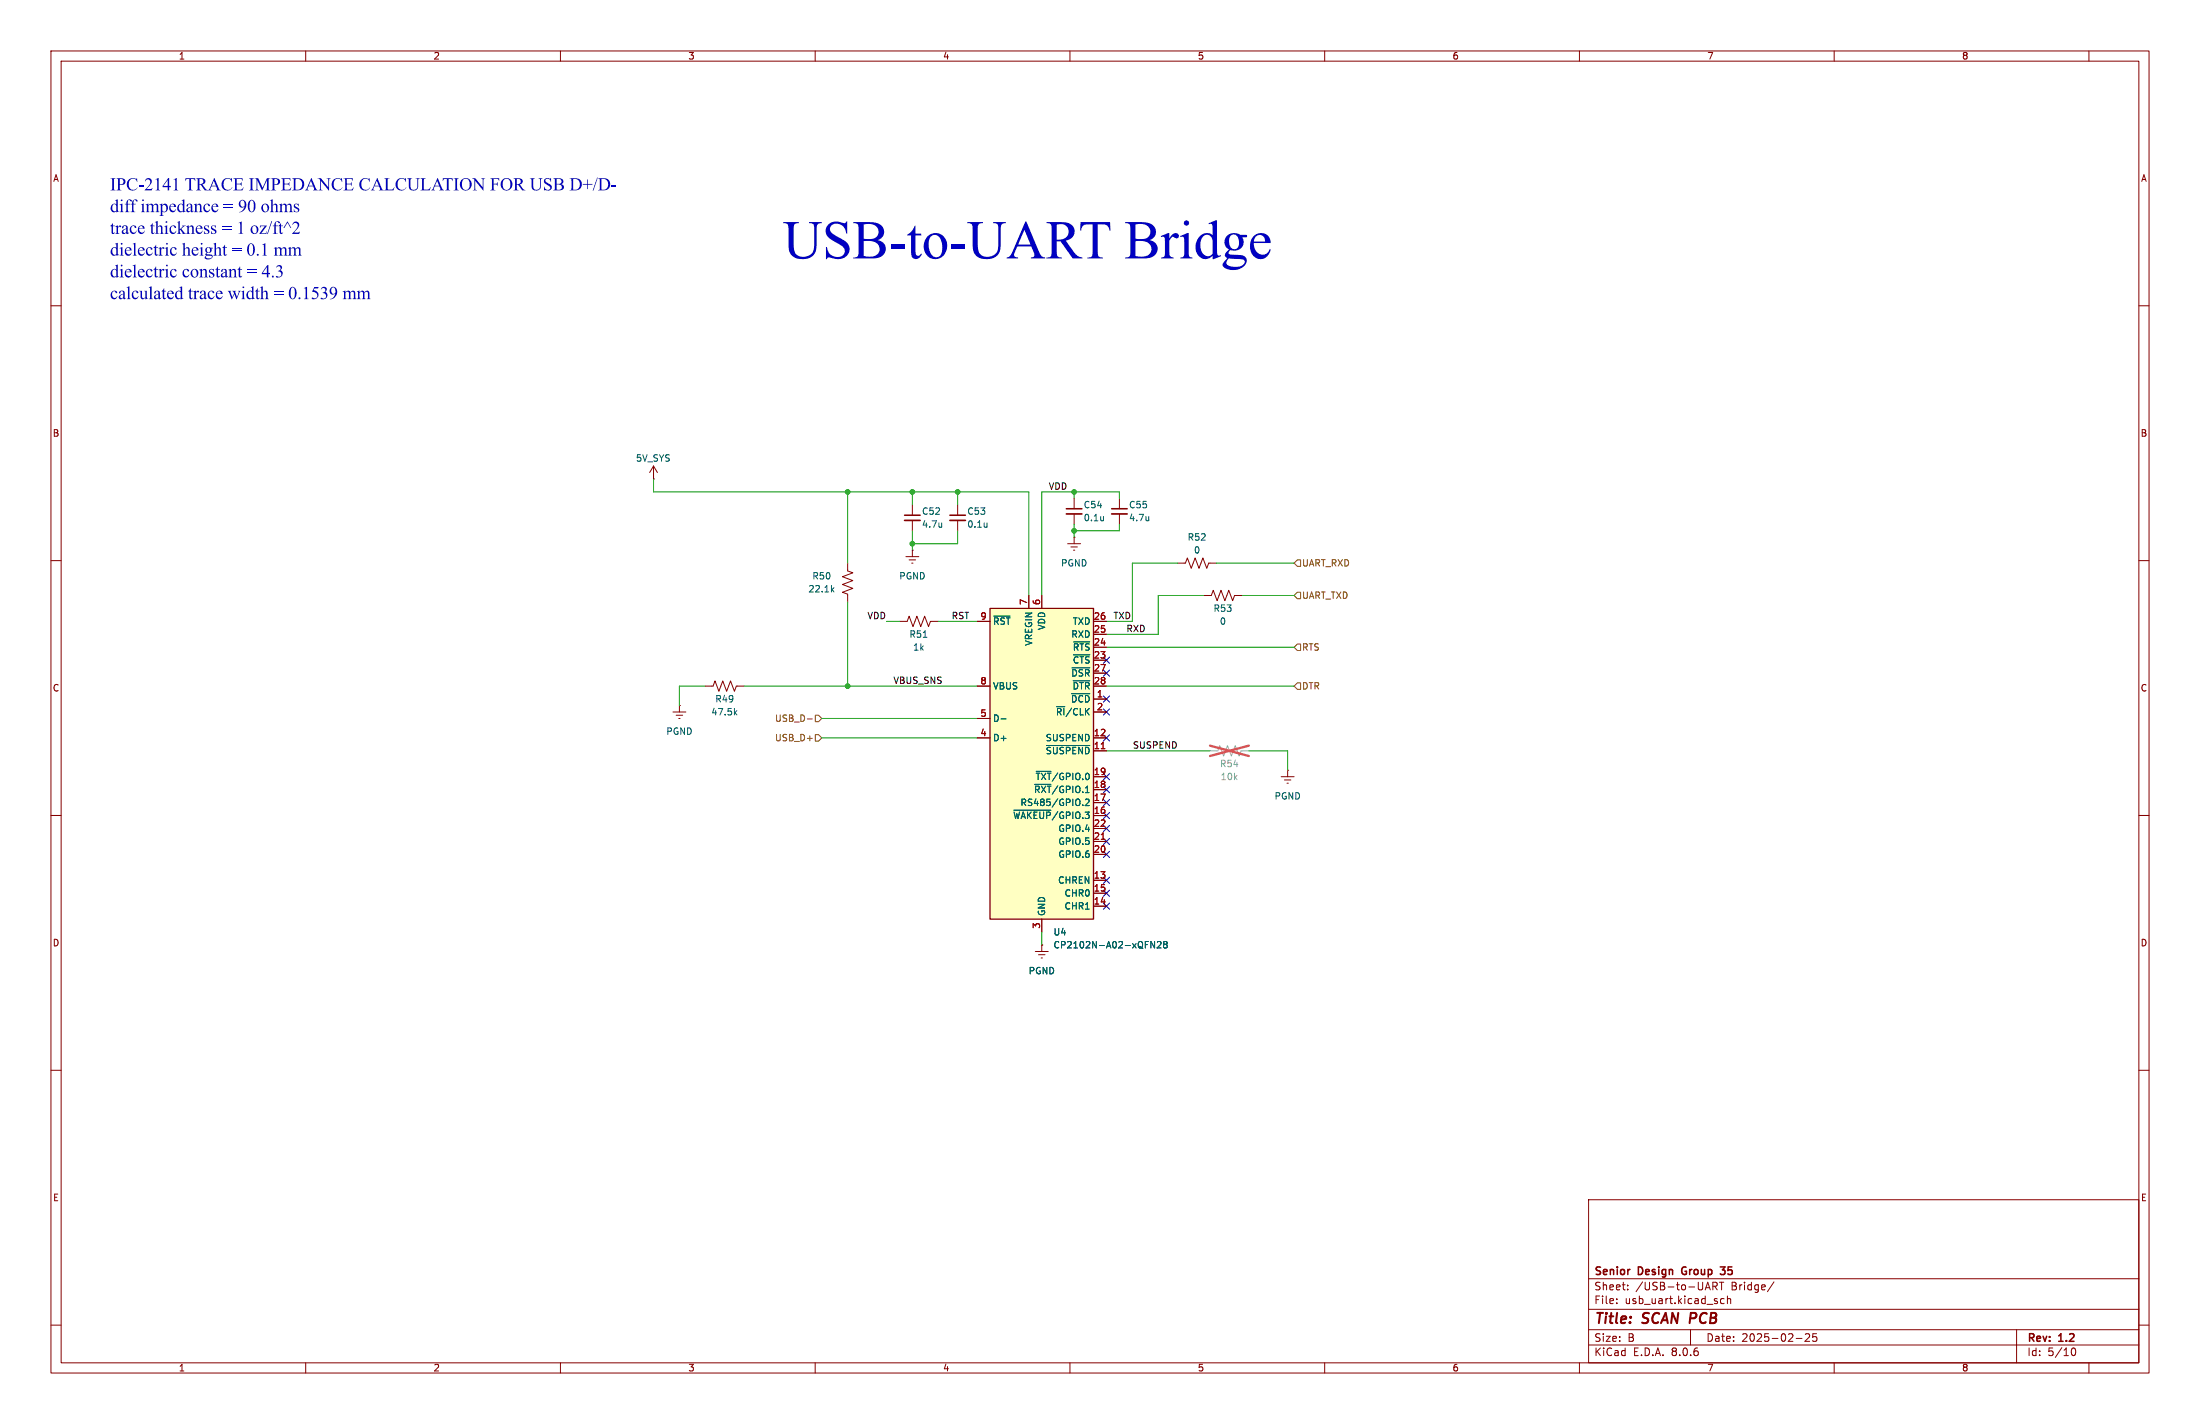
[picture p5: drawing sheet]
<svg xmlns="http://www.w3.org/2000/svg" width="432mm" height="279mm" viewBox="0 0 432 279" stroke-linecap="round" stroke-linejoin="round" font-family="sans-serif">
<g fill="none" stroke="#840000" stroke-width=".2">
<path d="M10 10h411.8v259.4h-411.8zM12 12h407.8v255.4h-407.8zM60 10v2M110 10v2M160 10v2M210 10v2M260 10v2M310 10v2M360 10v2M410 10v2M10 60h2M419.8 60h2"/>
<path d="M10 110h2M419.8 110h2M10 160h2M419.8 160h2M10 210h2M419.8 210h2M311.8 235.4h108v32h-108zM10 260h2M311.8 256.9h108M311.8 250.9h108M317.3 255.6v.2M317.3 254.9v.1"/>
<path d="M319.5 252.9v.2M319.5 252.2v.1M334.8 252.7h.7M335.2 251.6l.5 1.5M336.2 251.6v1.5M336.5 252.4l.5 .7M337 251.7v.4l-.1 .2-.7 .1M337.5 251.6h.8M337.9 251.6v1.5M338.4 254.9l-.4-.1-.3 .3 .1 .6h.6M339 254.9l.3-.1 .3 .1 .1 .9M339 254.3v1.5"/>
<path d="M348.2 251.5l-1.3 1.9M419.8 260h2M60 267.4v2M110 267.4v2M160 267.4v2M210 267.4v2M260 267.4v2M310 267.4v2M311.8 263.9h108M311.8 260.9h108M331.8 260.9v3M352.5 262.6h1.2"/>
<path d="M354.3 261.8l.6-.1 .2 .1 .1 .3-.9 1.1h.9M356.5 261.7h-.7v.7l.2-.1h.5l.1 .2-.1 .5-.2 .2-.5-.2M360 267.4v2M395.8 260.9v6.5M406.5 265.1l.2-.5 .2-.1a.8 .8 0 0 1 .5 .7 .8 .8 0 0 1-.5 .8l-.2-.2-.2-.4M410 267.4v2"/>
</g>
<path d="M330.2 248.8l-.1 .4 .1 .7M337.6 248.6h1l-.5 .5 .3 .1M337.7 250h.7" fill="none" stroke="#840000" stroke-width=".3"/>
<path d="M194.3 119.4h20.3v60.9h-20.3z" fill="#ffffc2"/>
<path d="M194.3 119.4h20.3v60.9h-20.3z" fill="none" stroke="#840000" stroke-width=".25"/>
<g fill="none" stroke="#840000" stroke-width=".2">
<path d="M128.3 94h.1M128.3 91.4l-.8 1.3M128.3 91.4v2.6M128.3 91.4l.7 1.3M179.1 99.1v2M188 99.1v2M210.8 97.8v2M219.7 97.8v2M166.4 110.5v1.5l1 .4-2 .8 2 .7-2 .8 2 .7-2 .8 1 .4v1.5M177.8 109.2h2.5M178.4 109.9h1.3M178.9 110.5h.3"/>
<path d="M179.1 108h.1M179.1 102.1v2M179.1 108v1.2M188 102.1v2M201.9 116.8v2.6M204.5 116.8v2.6M209.5 106.7h2.6M210.2 107.3h1.3M210.7 108h.2M210.8 105.4h.1M210.8 100.8v2.1M210.8 105.4v1.3"/>
<path d="M219.7 100.8v2.1M231.1 110.5h1.6l.3-1 .8 2 .8-2 .7 2 .8-2 .8 2 .3-1h1.6M236.2 116.8h1.5l.4-1 .8 2.1 .7-2.1 .8 2.1 .8-2.1 .7 2.1 .4-1.1h1.5M132.1 139.7h2.5M133.3 138.4h.1M133.3 138.4v1.3M138.4 134.6h1.6l.3-1 .8 2 .8-2 .7 2 .8-2 .7 2 .4-1h1.5M176.5 121.9h1.6l.3-1 .8 2 .8-2 .7 2 .8-2 .7 2 .4-1h1.5M191.8 121.9h2.5M191.8 134.6h2.5M214.6 137.2h2.6M214.6 139.7h2.6"/>
<path d="M214.6 129.5h2.6M214.6 127h2.6M214.6 124.5h2.6M214.6 121.9h2.6M214.6 132.1h2.6M214.6 134.6h2.6M132.7 140.3h1.3M133.2 141h.3M191.8 144.8h2.5M191.8 141h2.5M214.6 147.3h2.6M214.6 144.8h2.6"/>
<path d="M214.6 157.5h2.6M214.6 154.9h2.6M214.6 152.4h2.6M251.5 152.4h2.5M252.1 153h1.3M252.6 153.7h.3M252.7 151.1h.1M252.7 151.1v1.3M214.6 172.7h2.6M214.6 177.8h2.6M214.6 175.3h2.6M214.6 160h2.6"/>
<path d="M214.6 167.6h2.6M214.6 165.1h2.6M214.6 162.6h2.6M203.2 186.7h2.5M203.8 187.3h1.3M204.3 188h.3M204.5 185.4h.1M204.5 180.3v2.6M204.5 185.4v1.3"/>
</g>
<g fill="none" stroke="#006464" stroke-width=".2">
<path d="M163.3 115.7l.4 .4M163.7 115.3l-.5 .5M184.8 102.6v.8M184.8 103.3v.1M193.7 102.6v.8M193.7 103.3v.1M216.6 101.3v.9M216.6 102.1h-.1M225.5 101.3v.9M225.5 102.1h-.1M144.3 139.8l.3 .5M144.6 139.4l-.5 .5"/>
<path d="M181.2 125h.7M195 120.9h3.2M210.3 136.1h3.6M210.4 131h3.5M210.6 133.6h3.3M210.7 128.5h3.2M210.7 126h3.2M196.5 141.1h1M199 159h7.3M203.1 153.9h3.2M203.4 151.4h2.9M205.4 146.3h8.5"/>
<path d="M212.5 157.9v.2M213.1 156.9l.4-.1 .3 .4-.8 .9h.8M226.6 184.7v1.3l-.7-1.3v1.3M227.2 184.9l.4-.2 .3 .4-.8 .9h.8M228.6 185.3l-.2-.3 .2-.3h.2l.3 .3-.3 .3M228.6 185.3l-.2 .2v.4l.2 .1 .4-.1 .1-.1v-.3l-.3-.2M228.6 185.3h.2"/>
</g>
<path d="M216.1 146.9h.8M216.1 164.7h.8" fill="none" stroke="#a90000" stroke-width=".2"/>
<path d="M237.5 147.3h1.5l.4-1 .8 2 .7-2 .8 2 .7-2 .8 2 .4-1h1.5" fill="none" stroke="#a1a1a1" stroke-width=".2"/>
<path d="M237.5 146.3l7.6 2M245.1 146.3l-7.6 2" fill="none" stroke="#e65255" stroke-width=".46"/>
<path d="M177.5 102.1h3.1M186.4 102.1h3.1M209.3 100.8h3M218.2 100.8h3" fill="none" stroke="#840000" stroke-width=".33"/>
<path d="M209.3 99.8h3M218.2 99.8h3M177.5 101.1h3.1M186.4 101.1h3.1" fill="none" stroke="#840000" stroke-width=".3"/>
<path d="M254.6 116.2h.7v1.3h-.7l-.6-.7zM254.6 109.9h.7v1.2h-.7l-.6-.6zM254.6 134h.7v1.3h-.7l-.6-.7zM254.6 126.4h.7v1.2h-.7l-.6-.6zM158.5 141.1h.9M160 140.3h.7l.6 .7-.6 .6h-.7zM160 144.1h.7l.6 .7-.6 .6h-.7z" fill="none" stroke="#725600" stroke-width=".2"/>
<g fill="none" stroke="#009600" stroke-width=".2">
<path d="M128.3 94v2.5h73.6v20.3M166.4 96.5v14M179.1 96.5v2.6M188 96.5v2.6M210.8 96.5v1.3M219.7 97.8v-1.3h-15.2v20.3M166.4 118.1v16.5M179.1 104.1v3.9M188 104.1v2.6h-8.9M210.8 102.9v2.5M219.7 102.9v1.2h-8.9M231.1 110.5h-8.9v11.4h-5"/>
<path d="M236.2 116.8h-8.9v7.7h-10.1M238.8 110.5h15.2M243.8 116.8h10.2M138.4 134.6h-5.1v3.8M146 134.6h45.8M174 121.9h2.5M184.1 121.9h7.7M217.2 134.6h36.8M217.2 127h36.8M161.3 141h30.5M161.3 144.8h30.5M217.2 147.3h20.3"/>
<path d="M245.1 147.3h7.6v3.8M204.5 182.9v2.5"/>
</g>
<g fill="none" stroke="#000084" stroke-width=".2">
<path d="M216.6 131.5l1.2 1.2M216.6 139.1l1.2 1.2M216.6 136.6l1.2 1.2M216.6 128.9l1.2 1.2M217.8 131.5l-1.2 1.2M217.8 139.1l-1.2 1.2M217.8 136.6l-1.2 1.2M217.8 128.9l-1.2 1.2M216.6 151.8l1.2 1.2M216.6 156.9l1.2 1.2M216.6 154.3l1.2 1.2M216.6 144.2l1.2 1.2"/>
<path d="M216.6 159.4l1.2 1.2M217.8 151.8l-1.2 1.2M217.8 156.9l-1.2 1.2M217.8 154.3l-1.2 1.2M217.8 144.2l-1.2 1.2M217.8 159.4l-1.2 1.2M216.6 164.5l1.2 1.2M216.6 177.2l1.2 1.2M216.6 162l1.2 1.2M216.6 172.1l1.2 1.2M216.6 174.7l1.2 1.2M216.6 167l1.2 1.2"/>
<path d="M217.8 164.5l-1.2 1.2M217.8 177.2l-1.2 1.2M217.8 162l-1.2 1.2M217.8 172.1l-1.2 1.2M217.8 174.7l-1.2 1.2M217.8 167l-1.2 1.2"/>
</g>
<g fill="#009600" stroke="#009600" stroke-width=".2">
<circle cx="179.1" cy="106.7" r=".46"/>
<circle cx="179.1" cy="96.5" r=".46"/>
<circle cx="188" cy="96.5" r=".46"/>
<circle cx="166.4" cy="134.6" r=".46"/>
<circle cx="166.4" cy="96.5" r=".46"/>
<circle cx="210.8" cy="96.5" r=".46"/>
<circle cx="210.8" cy="104.1" r=".46"/>
</g>
<text font-size="10.6" fill="#0000c2" x="153.7" y="53.5">USB-to-UARTBridge</text>
<g font-size="3.5" fill="#0000c2">
<text x="21.6" y="37.8">IPC-2141TRACEIMPEDANCECALCULATION FORUSBD+/D-</text>
<text x="21.6" y="42.1">diff impedance= 90ohms</text>
<text x="21.6" y="46.3">tracethickness= 1 oz/ft^2</text>
<text x="21.6" y="50.6">dielectricheight= 0.1mm</text>
<text x="21.6" y="54.9">dielectricconstant= 4.3</text>
<text x="21.6" y="59.1">calculatedtracewidth = 0.1539mm</text>
</g>
<g font-size="2.8" fill="#840000">
<text x="312.8" y="260.3">Title:</text>
<text x="322.5" y="260.3">SCAN PCB</text>
</g>
<g font-size="2.1" fill="#840000">
<text x="312.8" y="250.6">Senior</text>
<text x="321.6" y="250.6">Design</text>
<text x="330.8" y="250.6">Group</text>
<text x="339" y="250.6">35</text>
<text x="312.8" y="256.1">File:</text>
<text x="312.8" y="253.4">Sheet:</text>
<text x="318.9" y="256.1">usb_uart.kicad_sch</text>
<text x="321" y="253.4">/USB-to-UART</text>
<text x="339.8" y="253.4">Bridge/</text>
<text x="312.8" y="263.5">Size:</text>
<text x="319.5" y="263.5">B</text>
<text x="334.8" y="263.5">Date:</text>
<text x="341.8" y="263.5">2025-02-25</text>
<text x="397.8" y="263.7">Rev:</text>
<text x="404.2" y="263.7">1.2</text>
<text x="312.8" y="266.3">KiCad</text>
<text x="320.5" y="266.3">E.D.A.</text>
<text x="328.1" y="266.3">8.0.6</text>
<text x="397.8" y="266.3">Id:</text>
<text x="401.9" y="266.3">5/10</text>
</g>
<g font-size="1.8" fill="#840000">
<text x="35" y="11.9">1</text>
<text x="85" y="11.9">2</text>
<text x="135" y="11.9">3</text>
<text x="185" y="11.9">4</text>
<text x="235" y="11.9">5</text>
<text x="285" y="11.9">6</text>
<text x="335" y="11.9">7</text>
<text x="385" y="11.9">8</text>
<text x="10.3" y="35.9">A</text>
<text x="420.1" y="35.9">A</text>
<text x="10.3" y="85.9">B</text>
<text x="420.1" y="85.9">B</text>
<text x="10.3" y="135.9">C</text>
<text x="420.1" y="135.9">C</text>
<text x="10.3" y="185.9">D</text>
<text x="420.1" y="185.9">D</text>
<text x="10.3" y="235.9">E</text>
<text x="420.1" y="235.9">E</text>
<text x="35" y="269.3">1</text>
<text x="85" y="269.3">2</text>
<text x="135" y="269.3">3</text>
<text x="185" y="269.3">4</text>
<text x="235" y="269.3">5</text>
<text x="285" y="269.3">6</text>
<text x="335" y="269.3">7</text>
<text x="385" y="269.3">8</text>
</g>
<g font-size="1.8" fill="#006464">
<text x="124.7" y="90.8">5V_SYS</text>
<text x="180.9" y="101.2">C52</text>
<text x="189.7" y="101.2">C53</text>
<text x="212.6" y="99.9">C54</text>
<text x="221.5" y="99.9">C55</text>
<text x="180.9" y="103.7">4.7u</text>
<text x="189.7" y="103.7">0.1u</text>
<text x="212.6" y="102.5">0.1u</text>
<text x="221.5" y="102.5">4.7u</text>
<text x="233" y="106.3">R52</text>
<text x="159.3" y="113.9">R50</text>
<text x="176.4" y="113.9">PGND</text>
<text x="208.1" y="111.4">PGND</text>
<text x="234.2" y="108.8">0</text>
<text x="158.6" y="116.4">22.1k</text>
<text x="178.4" y="125.3">R51</text>
<text x="194.8" y="122.8">~{RST}</text>
<text x="205.3" y="123.7" transform="rotate(-90 205.3 123.7)">VDD</text>
<text x="210.2" y="125.3">RXD</text>
<text x="210.5" y="122.8">TXD</text>
<text x="238.1" y="120.2">R53</text>
<text x="239.3" y="122.8">0</text>
<text x="179.1" y="127.9">1k</text>
<text x="202.8" y="126.8" transform="rotate(-90 202.8 126.8)">VREGIN</text>
<text x="210.5" y="130.4">~{CTS}</text>
<text x="210.5" y="127.9">~{RTS}</text>
<text x="194.8" y="135.5">VBUS</text>
<text x="210.2" y="132.9">~{DSR}</text>
<text x="210.4" y="135.5">~{DTR}</text>
<text x="139.5" y="140.6">47.5k</text>
<text x="140.3" y="138">R49</text>
<text x="194.8" y="141.8">D-</text>
<text x="207.1" y="140.6">~{RI}/CLK</text>
<text x="210.1" y="138">~{DCD}</text>
<text x="130.7" y="144.4">PGND</text>
<text x="194.8" y="145.6">D+</text>
<text x="205.1" y="148.2">~{SUSPEND}</text>
<text x="205.1" y="145.6">SUSPEND</text>
<text x="202.9" y="155.8">~{RXT}/GPIO.1</text>
<text x="203.2" y="153.3">~{TXT}/GPIO.0</text>
<text x="198.7" y="160.9">~{WAKEUP}/GPIO.3</text>
<text x="200.2" y="158.3">RS485/GPIO.2</text>
<text x="250.1" y="157.1">PGND</text>
<text x="207.6" y="166">GPIO.5</text>
<text x="207.6" y="163.4">GPIO.4</text>
<text x="207.6" y="173.6">CHREN</text>
<text x="207.6" y="168.5">GPIO.6</text>
<text x="205.3" y="179.8" transform="rotate(-90 205.3 179.8)">GND</text>
<text x="208.8" y="178.7">CHR1</text>
<text x="208.8" y="176.1">CHR0</text>
<text x="206.7" y="183.7">U4</text>
<text x="201.8" y="191.4">PGND</text>
<text x="206.7" y="186.3">CP2102N-A02-xQFN28</text>
</g>
<g font-size="1.8" fill="#0f0f0f">
<text x="205.7" y="96.2">VDD</text>
<text x="170.2" y="121.6">VDD</text>
<text x="186.7" y="121.6">RST</text>
<text x="218.4" y="121.6">TXD</text>
<text x="221" y="124.1">RXD</text>
<text x="175.3" y="134.3">VBUS_SNS</text>
<text x="222.2" y="147">SUSPEND</text>
</g>
<g font-size="1.8" fill="#725600">
<text x="255.5" y="111.4">UART_RXD</text>
<text x="255.5" y="117.7">UART_TXD</text>
<text x="255.5" y="127.9">RTS</text>
<text x="255.5" y="135.5">DTR</text>
<text x="152" y="141.8">USB_D-</text>
<text x="152" y="145.6">USB_D+</text>
</g>
<g font-size="1.8" fill="#a90000">
<text x="201.7" y="118.8" transform="rotate(-90 201.7 118.8)">7</text>
<text x="204.2" y="118.8" transform="rotate(-90 204.2 118.8)">6</text>
<text x="192.3" y="121.7">9</text>
<text x="214.6" y="124.2">25</text>
<text x="214.6" y="121.7">26</text>
<text x="214.6" y="129.3">23</text>
<text x="214.6" y="126.7">24</text>
<text x="214.6" y="131.8">27</text>
<text x="192.3" y="134.4">8</text>
<text x="214.6" y="134.4">28</text>
<text x="215.2" y="136.9">1</text>
<text x="192.3" y="140.7">5</text>
<text x="215.2" y="139.4">2</text>
<text x="192.3" y="144.5">4</text>
<text x="214.6" y="147.1">11</text>
<text x="214.6" y="144.5">12</text>
<text x="214.6" y="154.7">18</text>
<text x="214.6" y="152.1">19</text>
<text x="214.6" y="159.8">16</text>
<text x="214.6" y="157.2">17</text>
<text x="214.6" y="167.4">20</text>
<text x="214.6" y="164.8">21</text>
<text x="214.6" y="162.3">22</text>
<text x="214.6" y="172.5">13</text>
<text x="214.6" y="177.5">14</text>
<text x="214.6" y="175">15</text>
<text x="204.2" y="182.3" transform="rotate(-90 204.2 182.3)">3</text>
</g>
<g font-size="1.8" fill="#989898">
<text x="239.4" y="150.7">R54</text>
<text x="239.5" y="153.3">10k</text>
</g>
</svg>
